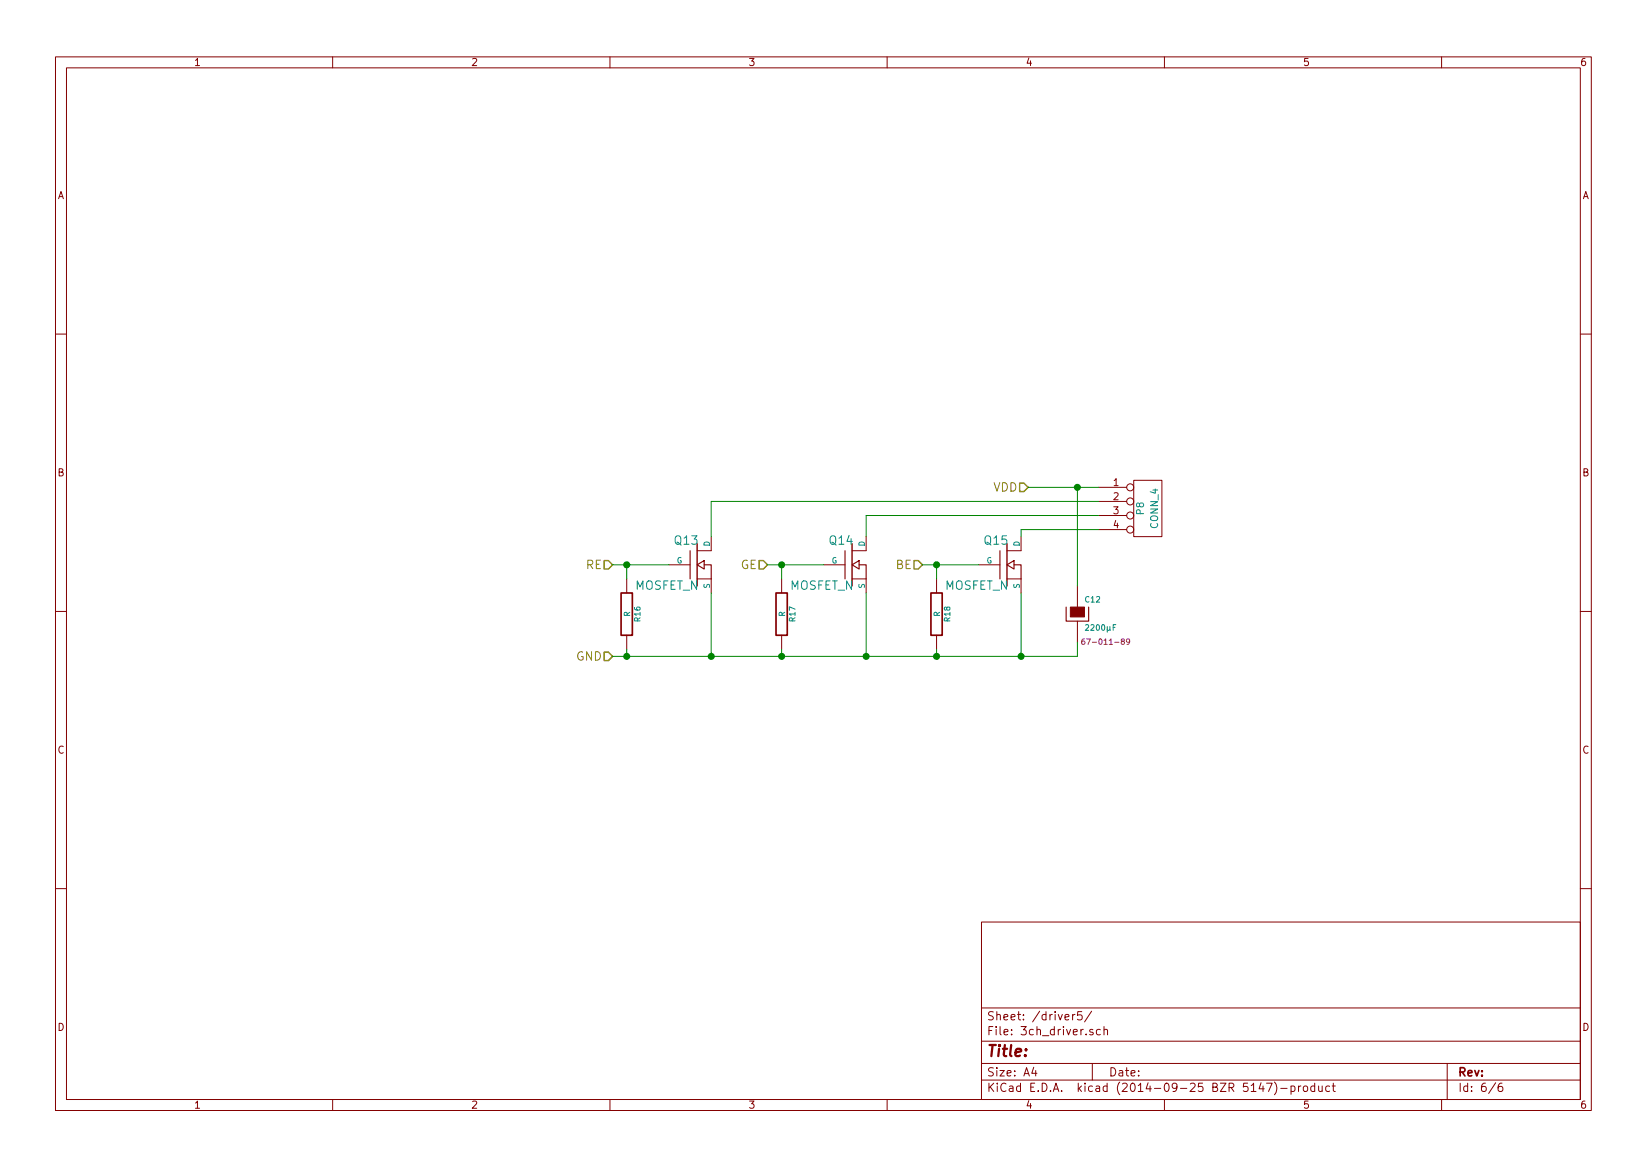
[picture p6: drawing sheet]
<svg xmlns="http://www.w3.org/2000/svg" width="297mm" height="210mm" viewBox="0 0 297 210" stroke-linecap="round" stroke-linejoin="round" font-family="sans-serif">
<g fill="none" stroke="#840000" stroke-width=".18">
<path d="M10 10.3h277v189.9h-277zM12 12.2h273v186.1h-273zM60 10.3v1.9M110 10.3v1.9M160 10.3v1.9M210 10.3v1.9M260 10.3v1.9M10 60.2h2M285 60.2h2M128.3 96.8v2.5h-2.6M156.2 96.8v2.5h-2.5M184.1 96.8v2.5h-2.5"/>
<path d="M198.1 87.9h5.1M198.1 90.4h5.1M198.1 93h5.1M198.1 95.5h5.1M204.5 86.6h5v10.2h-5zM10 110.3h2M113 104.4v2.5M113 114.5v2.6M120.6 101.8h3.9M125.7 104.4h2.6v2.5M141 104.4v2.5M141 114.5v2.6"/>
<path d="M148.6 101.8h3.8M153.7 104.4h2.5v2.5M168.9 104.4v2.5M168.9 114.5v2.6M176.5 101.8h3.8M181.6 104.4h2.5v2.5M194.3 105.7v3.8M194.3 112v3.8M285 110.3h2M10 160.2h2M177 166.3h108v32h-108zM285 160.2h2"/>
<path d="M60 198.3v1.9M110 198.3v1.9M160 198.3v1.9M177 194.8h108M177 191.8h108M177 187.8h108M177 181.8h108M186.4 192.5l-.3 1h.9M186.8 193v1M193.4 182.9v1M193.9 182.9l-.5 .3M195.1 182.4h-.7l-.1 .7 .2-.1 .5 .1 .2 .2-.1 .5-.2 .1-.6-.1"/>
<path d="M196.9 182.3l-1.3 2M197 191.8v3M197.1 185.7a.37 .37 0 0 0-.6 .1l.1 .2 .5 .2 .1 .1-.2 .3-.5-.1M198.5 185.7l-.5-.1-.3 .3 .1 .6 .2 .1 .5-.1M199.1 185.7l.2-.1 .4 .1v.9M199.1 185.1v1.5M210 198.3v1.9M227.4 195.2l-.3 1.1h.9M227.8 195.8v1M228.4 195.3h1l-.6 1.5M229.8 195.1a1.71 1.71 0 0 1 0 2.3M231 196.3h1.1"/>
<path d="M232.8 195.9l.5-.1 .3 .3-.2 .6h-.6M232.8 195.8v1.5M234.2 195.8v1M234.6 195.8l-.4 .3M235.1 196l.2-.2 .5 .2v.5l-.1 .2-.4 .1-.2-.1zM237.1 195.9l-.4-.1-.3 .3 .1 .6 .2 .1 .4-.1M237.1 195.3v1.5M237.8 195.8l.1 .9 .4 .1 .2-.1M238.5 195.8v1M239.8 195.9l-.4-.1-.3 .3 .1 .6 .2 .1 .4-.1M240.3 195.8h.5M240.5 195.3v1.3l.3 .2"/>
<path d="M260 198.3v1.9M261 191.8v6.5M269.7 195.2l-1.2 2M270.9 195.3a.59 .59 0 0 0-.7 .7l.1 .7 .2 .1 .5-.1v-.5l-.1-.2-.4-.1-.3 .3"/>
<circle cx="203.8" cy="90.4" r=".63"/>
<circle cx="203.8" cy="87.9" r=".63"/>
<circle cx="203.8" cy="93" r=".63"/>
<circle cx="203.8" cy="95.5" r=".63"/>
</g>
<path d="M124.5 99.3v5.1M152.4 99.3v5.1M180.3 99.3v5.1M125.7 101.8l1.3-.7v1.5zM127 101.8h1.3v2.6M153.7 101.8l1.2-.7v1.5zM154.9 101.8h1.3v2.6M181.6 101.8l1.3-.7v1.5zM182.9 101.8h1.2v2.6M192.3 109.5v2.5h4v-2.5" fill="none" stroke="#840000" stroke-width=".2"/>
<path d="M125.7 98v7.7M153.7 98v7.7M181.6 98v7.7" fill="none" stroke="#840000" stroke-width=".25"/>
<path d="M112 106.9h2v7.6h-2zM140 106.9h2v7.6h-2zM167.9 106.9h2v7.6h-2z" fill="none" stroke="#840000" stroke-width=".3"/>
<path d="M183.9 87.1h.8l.7 .8-.7 .7h-.8zM109 101.1h.7l.8 .7-.8 .8h-.7zM109 117.6h.7l.8 .8-.8 .7h-.7zM136.9 101.1h.8l.7 .7-.7 .8h-.8zM164.8 101.1h.8l.8 .7-.8 .8h-.8z" fill="none" stroke="#848400" stroke-width=".25"/>
<path d="M193 109.5h2.6v1.7h-2.6z" fill="#840000" stroke="#840000" stroke-width=".18"/>
<path d="M195.6 115.2l-.5 .2v.6l.2 .2 .3-.1v-.5h-.3l-.2 .2M203.7 115.6l-.2 .2-.4-.2 .1-.3 .3-.1a.62 .62 0 0 1 0 1h-.2" fill="none" stroke="#840084" stroke-width=".18"/>
<g fill="none" stroke="#008400" stroke-width=".18">
<path d="M185.4 87.9h12.7M194.3 87.9v17.8M198.1 90.4h-69.8v6.4M198.1 93h-41.9v3.8M198.1 95.5h-14v1.3M110.5 101.8h10.1M113 101.8v2.6M113 117.1v1.3M128.3 106.9v11.5M138.4 101.8h10.2M141 101.8v2.6M141 117.1v1.3"/>
<path d="M156.2 106.9v11.5M166.4 101.8h10.1M168.9 101.8v2.6M168.9 117.1v1.3M184.1 106.9v11.5M194.3 115.8v2.6h-83.8"/>
</g>
<g fill="#008400" stroke="#008400" stroke-width=".25">
<circle cx="113" cy="101.8" r=".51"/>
<circle cx="141" cy="101.8" r=".51"/>
<circle cx="168.9" cy="101.8" r=".51"/>
<circle cx="141" cy="118.4" r=".51"/>
<circle cx="128.3" cy="118.4" r=".51"/>
<circle cx="156.2" cy="118.4" r=".51"/>
<circle cx="168.9" cy="118.4" r=".51"/>
<circle cx="184.2" cy="118.4" r=".51"/>
<circle cx="113" cy="118.4" r=".51"/>
<circle cx="194.3" cy="87.9" r=".51"/>
</g>
<text font-size="2.8" fill="#840000" x="178" y="190.5">Title:</text>
<g font-size="2.1" fill="#848400">
<text x="179" y="88.6">VDD</text>
<text x="105.6" y="102.6">RE</text>
<text x="133.4" y="102.6">GE</text>
<text x="161.5" y="102.6">BE</text>
<text x="103.8" y="119.1">GND</text>
</g>
<g font-size="2.1" fill="#008484">
<text x="121.7" y="98.2">Q13</text>
<text x="149.7" y="98.2">Q14</text>
<text x="177.6" y="98.2">Q15</text>
<text x="114.5" y="106.3">MOSFET_N</text>
<text x="142.4" y="106.3">MOSFET_N</text>
<text x="170.4" y="106.3">MOSFET_N</text>
</g>
<g font-size="2.1" fill="#840000">
<text x="178" y="184">Sheet: /driver5/</text>
<text x="178" y="186.7">File: 3ch_driver.sch</text>
<text x="178" y="196.9">KiCad E.D.A. kicad (2014-09-25 BZR 5147)-product</text>
<text x="178" y="194.1">Size: A4</text>
<text x="200" y="194.1">Date:</text>
<text x="263" y="194.1">Rev:</text>
<text x="263" y="196.9">Id: 6/6</text>
</g>
<g font-size="1.8" fill="#840000">
<text x="35" y="11.9">1</text>
<text x="85" y="11.9">2</text>
<text x="135" y="11.9">3</text>
<text x="185" y="11.9">4</text>
<text x="235" y="11.9">5</text>
<text x="285" y="11.9">6</text>
<text x="10.4" y="35.9">A</text>
<text x="285.4" y="35.9">A</text>
<text x="10.4" y="85.9">B</text>
<text x="200.8" y="87.6">1</text>
<text x="285.4" y="85.9">B</text>
<text x="200.8" y="90.2">2</text>
<text x="200.8" y="92.7">3</text>
<text x="200.8" y="95.2">4</text>
<text x="10.4" y="135.9">C</text>
<text x="285.4" y="135.9">C</text>
<text x="10.4" y="185.9">D</text>
<text x="285.4" y="185.9">D</text>
<text x="35" y="199.9">1</text>
<text x="85" y="199.9">2</text>
<text x="135" y="199.9">3</text>
<text x="185" y="199.9">4</text>
<text x="235" y="199.9">5</text>
<text x="285" y="199.9">6</text>
</g>
<g font-size="1.8" fill="#008484">
<text x="206.3" y="92.8" transform="rotate(-90 206.3 92.8)">P8</text>
<text x="208.8" y="95.3" transform="rotate(-90 208.8 95.3)">CONN_4</text>
</g>
<g font-size="1.4" fill="#008484">
<text x="122" y="101.6">G</text>
<text x="128" y="98.5" transform="rotate(-90 128 98.5)">D</text>
<text x="150" y="101.6">G</text>
<text x="156" y="98.5" transform="rotate(-90 156 98.5)">D</text>
<text x="177.9" y="101.6">G</text>
<text x="183.9" y="98.5" transform="rotate(-90 183.9 98.5)">D</text>
<text x="128" y="106.1" transform="rotate(-90 128 106.1)">S</text>
<text x="156" y="106.1" transform="rotate(-90 156 106.1)">S</text>
<text x="183.9" y="106.1" transform="rotate(-90 183.9 106.1)">S</text>
<text x="113.6" y="111.2" transform="rotate(-90 113.6 111.2)">R</text>
<text x="115.5" y="112" transform="rotate(-90 115.5 112)">R16</text>
<text x="141.6" y="111.2" transform="rotate(-90 141.6 111.2)">R</text>
<text x="143.4" y="112" transform="rotate(-90 143.4 112)">R17</text>
<text x="169.5" y="111.2" transform="rotate(-90 169.5 111.2)">R</text>
<text x="171.4" y="112" transform="rotate(-90 171.4 112)">R18</text>
<text x="195.8" y="108.6">C12</text>
<text x="196" y="113.7">2200µF</text>
</g>
<text font-size="1.4" fill="#840084" x="196.2" y="116.3">67-011-89</text>
</svg>
